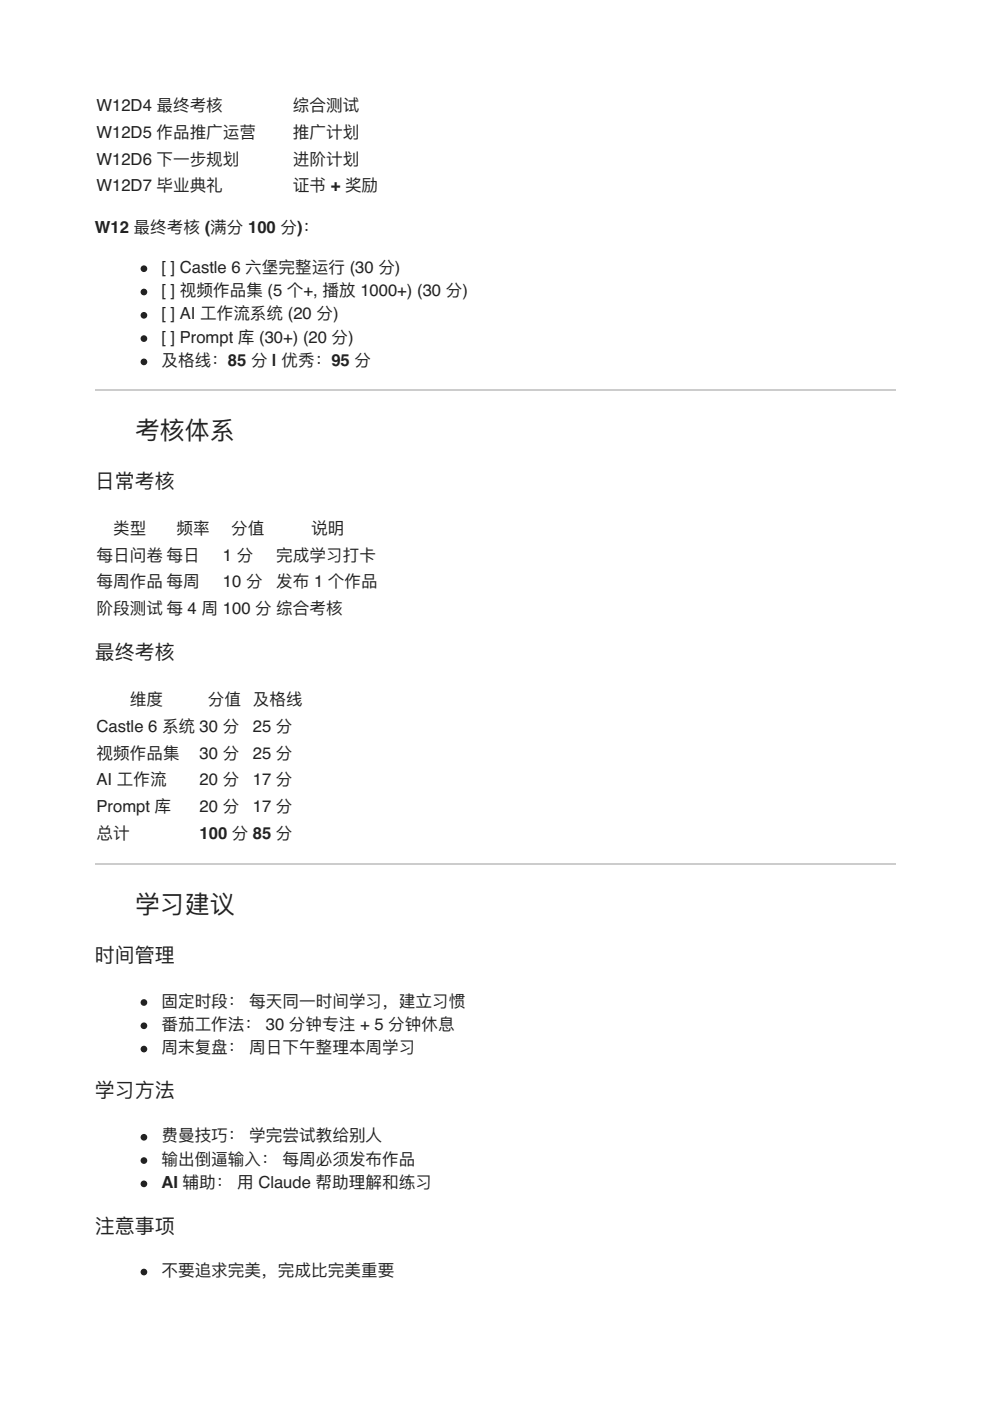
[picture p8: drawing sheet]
<svg xmlns="http://www.w3.org/2000/svg" width="210mm" height="297mm" viewBox="0 0 210 297" stroke-linecap="round" stroke-linejoin="round" font-family="sans-serif">
<path d="M20.1 82.7h169.7M20.1 183.3h169.7" fill="none" stroke="#ccc" stroke-width=".35"/>
<g fill="#222" stroke="#222" stroke-width=".35">
<circle cx="30.5" cy="57" r=".53"/>
<circle cx="30.5" cy="61.9" r=".53"/>
<circle cx="30.5" cy="66.9" r=".53"/>
<circle cx="30.5" cy="71.8" r=".53"/>
<circle cx="30.5" cy="76.7" r=".53"/>
<circle cx="30.5" cy="212.5" r=".53"/>
<circle cx="30.5" cy="217.5" r=".53"/>
<circle cx="30.5" cy="222.4" r=".53"/>
<circle cx="30.5" cy="241.1" r=".53"/>
<circle cx="30.5" cy="246.1" r=".53"/>
<circle cx="30.5" cy="251" r=".53"/>
<circle cx="30.5" cy="269.7" r=".53"/>
</g>
<g font-size="5.3" fill="#222">
<text x="28.6" y="93.1">考核体系</text>
<text x="28.6" y="193.7">学习建议</text>
</g>
<g font-size="4.2" fill="#222">
<text x="20.1" y="103.4">⽇常考核</text>
<text x="20.1" y="139.7">最终考核</text>
<text x="20.1" y="203.9">时间管理</text>
<text x="20.1" y="232.5">学习⽅法</text>
<text x="20.1" y="261.4">注意事项</text>
</g>
<g font-size="3.5" fill="#222">
<text x="20.5" y="23.6">W12D4 最终考核</text>
<text x="62.1" y="23.6">综合测试</text>
<text x="20.5" y="29.3">W12D5 作品推⼴运营</text>
<text x="62.1" y="29.3">推⼴计划</text>
<text x="20.5" y="34.9">W12D6 下⼀步规划</text>
<text x="62.1" y="34.9">进阶计划</text>
<text x="20.5" y="40.6">W12D7 毕业典礼</text>
<text x="62.1" y="40.6">证书 + 奖励</text>
<text x="20.1" y="49.4">W12 最终考核 (满分 100 分)：</text>
<text x="34.2" y="57.9">[ ] Castle 6 六堡完整运⾏ (30 分)</text>
<text x="34.2" y="62.8">[ ] 视频作品集 (5 个+, 播放 1000+) (30 分)</text>
<text x="34.2" y="67.7">[ ] AI ⼯作流系统 (20 分)</text>
<text x="34.2" y="72.7">[ ] Prompt 库 (30+) (20 分)</text>
<text x="34.2" y="77.6">及格线：85 分 | 优秀：95 分</text>
<text x="24" y="113.2">类型</text>
<text x="37.4" y="113.2">频率</text>
<text x="49" y="113.2">分值</text>
<text x="66" y="113.2">说明</text>
<text x="20.5" y="118.9">每⽇问卷 每⽇</text>
<text x="47.3" y="118.9">1 分</text>
<text x="58.6" y="118.9">完成学习打卡</text>
<text x="20.5" y="124.5">每周作品 每周</text>
<text x="47.3" y="124.5">10 分</text>
<text x="58.6" y="124.5">发布 1 个作品</text>
<text x="20.5" y="130.2">阶段测试 每 4 周 100 分 综合考核</text>
<text x="27.5" y="149.6">维度</text>
<text x="44.1" y="149.6">分值</text>
<text x="53.6" y="149.6">及格线</text>
<text x="20.5" y="155.2">Castle 6 系统 30 分</text>
<text x="53.6" y="155.2">25 分</text>
<text x="20.5" y="160.9">视频作品集</text>
<text x="42.3" y="160.9">30 分</text>
<text x="53.6" y="160.9">25 分</text>
<text x="20.5" y="166.5">AI ⼯作流</text>
<text x="42.3" y="166.5">20 分</text>
<text x="53.6" y="166.5">17 分</text>
<text x="20.5" y="172.2">Prompt 库</text>
<text x="42.3" y="172.2">20 分</text>
<text x="53.6" y="172.2">17 分</text>
<text x="20.5" y="177.8">总计</text>
<text x="42.3" y="177.8">100 分 85 分</text>
<text x="34.2" y="213.4">固定时段： 每天同⼀时间学习，建⽴习惯</text>
<text x="34.2" y="218.4">番茄⼯作法： 30 分钟专注 + 5 分钟休息</text>
<text x="34.2" y="223.3">周末复盘： 周⽇下午整理本周学习</text>
<text x="34.2" y="242">费曼技巧： 学完尝试教给别⼈</text>
<text x="34.2" y="246.9">输出倒逼输⼊： 每周必须发布作品</text>
<text x="34.2" y="251.9">AI 辅助： ⽤ Claude 帮助理解和练习</text>
<text x="34.2" y="270.6">不要追求完美，完成⽐完美重要</text>
</g>
</svg>
